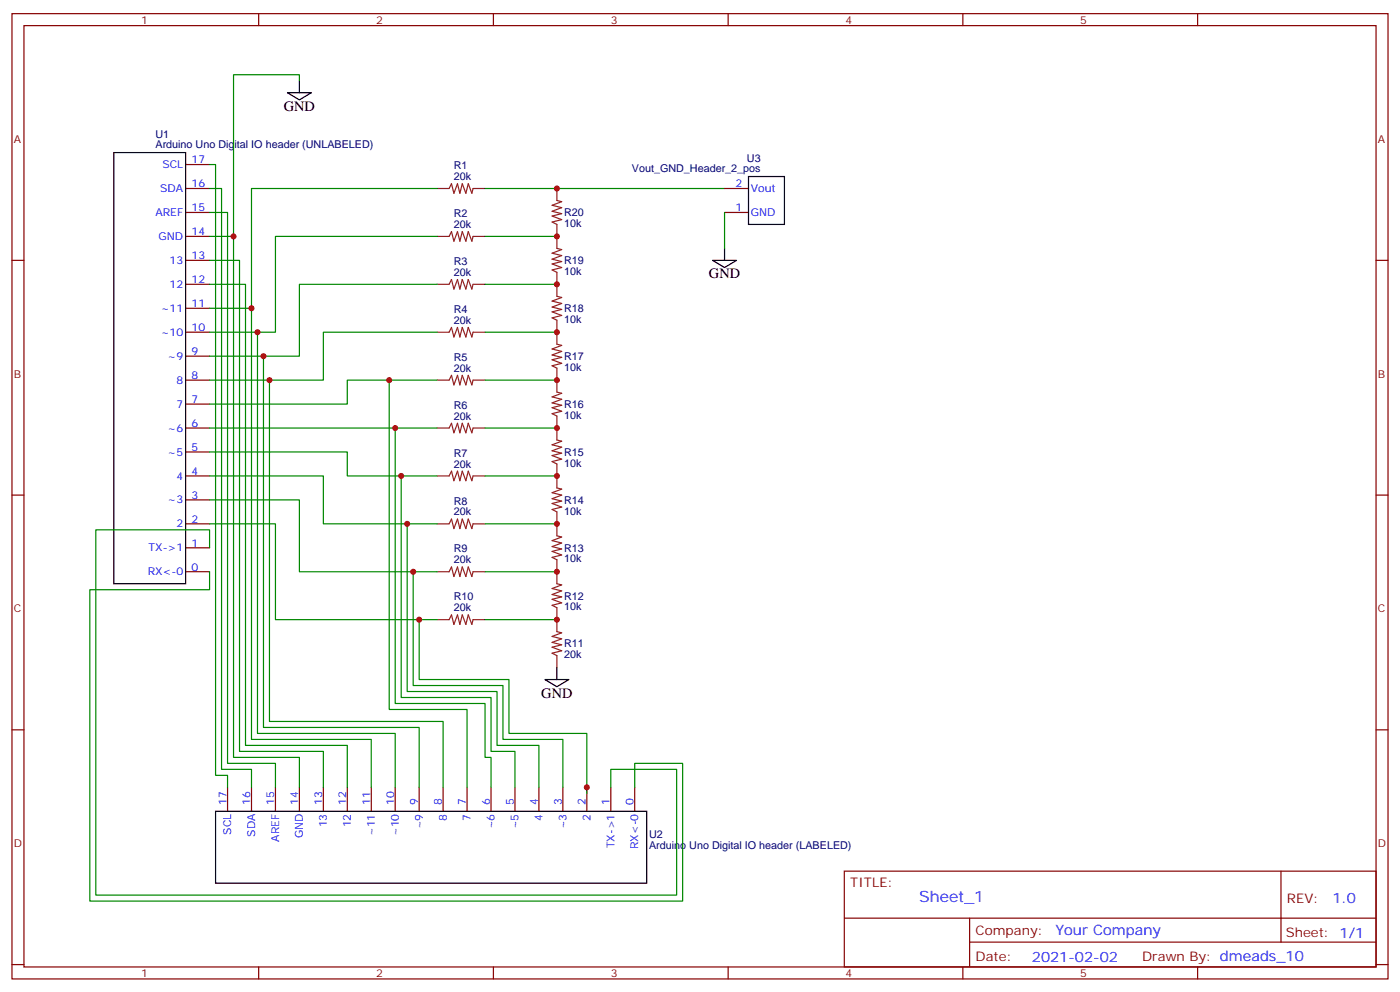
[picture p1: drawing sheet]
<svg xmlns="http://www.w3.org/2000/svg" width="412mm" height="292mm" viewBox="0 0 412 292" stroke-linecap="round" stroke-linejoin="round" font-family="sans-serif">
<g fill="none" stroke="#870000" stroke-width=".35">
<path d="M3.5 4h405.4v284.4h-405.4zM7.1 7.5h398.2v277.3h-398.2zM76.2 4v3.5M145.3 4v3.5M214.5 4v3.5M283.6 4v3.5M352.8 4v3.5M54.7 55.5h7M54.7 48.5h7M213.4 55.5h7.1M3.5 76.7h3.6M54.7 76.7h7"/>
<path d="M54.7 69.6h7M54.7 62.6h7M213.4 62.6h7.1M405.3 76.7h3.6M54.7 97.9h7M54.7 90.8h7M54.7 83.7h7M54.7 119h7M54.7 112h7M54.7 104.9h7M54.7 133.1h7M54.7 126.1h7"/>
<path d="M3.5 145.8h3.6M54.7 154.3h7M54.7 147.2h7M54.7 140.2h7M405.3 145.8h3.6M54.7 168.4h7M54.7 161.4h7M3.5 215h3.6M405.3 215h3.6M67 231.9v7.1M74.1 231.9v7.1M81.1 231.9v7.1"/>
<path d="M88.2 231.9v7.1M95.2 231.9v7.1M102.3 231.9v7.1M109.4 231.9v7.1M116.4 231.9v7.1M123.5 231.9v7.1M130.5 231.9v7.1M137.6 231.9v7.1M144.6 231.9v7.1M151.7 231.9v7.1M158.7 231.9v7.1M165.8 231.9v7.1"/>
<path d="M172.9 231.9v7.1M179.9 231.9v7.1M187 231.9v7.1M248.7 256.6h156.6v28.2h-156.6zM377.3 256.6v20.9M248.7 270.5h156.5M285.6 277.5h119.6M285.6 270.5v14.1M3.5 284.1h3.6M76.2 284.8v3.6M145.3 284.8v3.6M214.5 284.8v3.6"/>
<path d="M283.6 284.8v3.6M352.8 284.8v3.6M405.3 284.1h3.6"/>
</g>
<path d="M128.8 55.5h3.5l.7-1.4 .7 2.8 1.1-2.8 .7 2.8 .7-2.8 1 2.8 .7-2.8 1.1 2.8 .3-1.4h3.6M164 55.5v3.6l1.5 .3-2.9 1.1 2.9 .7-2.9 1 2.9 .7-2.9 .7 2.9 1.1-2.9 .7 1.4 .7v7.1l1.5 .3-2.9 1.1 2.9 .7-2.9 1 2.9 .7-2.9 .8 2.9 1-2.9 .7 1.4 .7v7.1l1.5 .3-2.9 1.1 2.9 .7-2.9 1.1 2.9 .7-2.9 .7 2.9 1-2.9 .7 1.4 .7v7.1l1.5 .3-2.9 1.1 2.9 .7-2.9 1.1 2.9 .7-2.9 .7 2.9 1-2.9 .7 1.4 .7v7.1l1.5 .4-2.9 1 2.9 .7-2.9 1.1 2.9 .7-2.9 .7 2.9 1-2.9 .7 1.4 .8v7l1.5 .4-2.9 1 2.9 .7-2.9 1.1 2.9 .7-2.9 .7 2.9 1.1-2.9 .7 1.4 .7v7l1.5 .4-2.9 1 2.9 .7-2.9 1.1 2.9 .7-2.9 .7 2.9 1.1-2.9 .7 1.4 .7v7l1.5 .4-2.9 1 2.9 .7-2.9 1.1 2.9 .7-2.9 .7 2.9 1.1-2.9 .7 1.4 .7v7l1.5 .4-2.9 1.1 2.9 .7-2.9 1 2.9 .7-2.9 .7 2.9 1.1-2.9 .7 1.4 .7v7.1l1.5 .3-2.9 1.1 2.9 .7-2.9 1 2.9 .7-2.9 .7 2.9 1.1-2.9 .7 1.4 .7v3.5M128.8 69.6h3.5l.7-1.4 .7 2.8 1.1-2.8 .7 2.8 .7-2.8 1 2.8 .7-2.8 1.1 2.8 .3-1.4h3.6M128.8 83.7h3.5l.7-1.4 .7 2.9 1.1-2.9 .7 2.9 .7-2.9 1 2.9 .7-2.9 1.1 2.9 .3-1.5h3.6M128.8 97.9h3.5l.7-1.5 .7 2.9 1.1-2.9 .7 2.9 .7-2.9 1 2.9 .7-2.9 1.1 2.9 .3-1.4h3.6M128.8 112h3.5l.7-1.4 .7 2.8 1.1-2.8 .7 2.8 .7-2.8 1 2.8 .7-2.8 1.1 2.8 .3-1.4h3.6M128.8 126.1h3.5l.7-1.4 .7 2.8 1.1-2.8 .7 2.8 .7-2.8 1 2.8 .7-2.8 1.1 2.8 .3-1.4h3.6M128.8 140.2h3.5l.7-1.4 .7 2.8 1.1-2.8 .7 2.8 .7-2.8 1 2.8 .7-2.8 1.1 2.8 .3-1.4h3.6M128.8 154.3h3.5l.7-1.4 .7 2.8 1.1-2.8 .7 2.8 .7-2.8 1 2.8 .7-2.8 1.1 2.8 .3-1.4h3.6M128.8 168.4h3.5l.7-1.4 .7 2.8 1.1-2.8 .7 2.8 .7-2.8 1 2.8 .7-2.8 1.1 2.8 .3-1.4h3.6M128.8 182.5h3.5l.7-1.4 .7 2.8 1.1-2.8 .7 2.8 .7-2.8 1 2.8 .7-2.8 1.1 2.8 .3-1.4h3.6" fill="none" stroke="#8c2424" stroke-width=".35"/>
<g fill="none" stroke="#008700" stroke-width=".35">
<path d="M88.2 23.8v-1.8h-19.4v47.6M61.7 48.5h1.8v179.9h3.5v3.5M61.7 55.5h3.6v171.1h8.8v5.3M128.8 55.5h-54.7v35.3h-12.4M142.9 55.5h70.5M61.7 62.6h5.3v162.3h14.1v7M61.7 69.6h7.1v153.5h19.4v8.8M61.7 76.7h8.9v144.6h24.6v10.6M128.8 69.6h-47.7v28.3h-19.4M142.9 69.6h21.1M213.4 62.6v10.6M61.7 83.7h10.6v135.9h30v12.3"/>
<path d="M74.1 90.8v127h35.3v14.1M75.8 97.9v118.1h40.6v15.9M128.8 97.9h-33.6v14.1h-33.5M128.8 83.7h-40.6v21.2h-26.5M142.9 83.7h21.1M142.9 97.9h21.1M77.6 104.9v109.4h45.9v17.6M79.4 112v100.5h51.1v19.4M114.7 112v97h22.9v22.9M128.8 112h-26.5v7h-40.6M142.9 112h21.1M61.7 133.1h40.6v7.1h26.5"/>
<path d="M61.7 126.1h67.1M116.4 126.1v81.1h26.5v15.9h1.7v8.8M142.9 126.1h21.1M61.7 154.3h19.4v28.2h47.7M61.7 147.2h26.5v21.2h40.6M61.7 140.2h33.5v14.1h33.6M118.2 140.2v65.3h26.4v15.8h7.1v10.6M119.9 154.3v49.4h26.5v15.9h12.3v12.3M142.9 140.2h21.1M142.9 154.3h21.1M61.7 161.4v-5.3h-33.5v107.6h171.1v-37.1h-19.4v5.3M61.7 168.4v5.3h-35.2v91.7h174.6v-40.5h-14.1v7"/>
<path d="M121.7 168.4v33.5h26.5v15.9h17.6v14.1M142.9 168.4h21.1M123.5 182.5v17.7h26.4v15.8h23v17.7M142.9 182.5h21.1"/>
</g>
<path d="M84.7 27.3h7l-3.5 2.1zM88.2 23.8v3.5M33.5 44.9h21.2v127h-21.2zM220.5 52h10.6v14.1h-10.6zM209.9 76.7h7.1l-3.6 2.1zM213.4 73.2v3.5M164 196.6v3.6M160.5 200.2h7.1l-3.6 2.1zM63.5 239h127v21.1h-127z" fill="none" stroke="#000" stroke-width=".35"/>
<g fill="#c00">
<circle cx="164" cy="69.6" r=".88"/>
<circle cx="164" cy="83.7" r=".88"/>
<circle cx="164" cy="97.9" r=".88"/>
<circle cx="164" cy="112" r=".88"/>
<circle cx="164" cy="126.1" r=".88"/>
<circle cx="164" cy="140.2" r=".88"/>
<circle cx="164" cy="154.3" r=".88"/>
<circle cx="164" cy="168.4" r=".88"/>
<circle cx="164" cy="182.5" r=".88"/>
<circle cx="74.1" cy="90.8" r=".88"/>
<circle cx="75.8" cy="97.9" r=".88"/>
<circle cx="77.6" cy="104.9" r=".88"/>
<circle cx="79.4" cy="112" r=".88"/>
<circle cx="123.5" cy="182.5" r=".88"/>
<circle cx="172.9" cy="231.9" r=".88"/>
<circle cx="121.7" cy="168.4" r=".88"/>
<circle cx="119.9" cy="154.3" r=".88"/>
<circle cx="118.2" cy="140.2" r=".88"/>
<circle cx="116.4" cy="126.1" r=".88"/>
<circle cx="114.7" cy="112" r=".88"/>
<circle cx="68.8" cy="69.6" r=".88"/>
<circle cx="164" cy="55.5" r=".88"/>
</g>
<text font-size="4.6" fill="#00f" x="270.8" y="265.6">Sheet_1</text>
<g font-size="4.2">
<text x="83.6" y="32.6">GND</text>
<text x="208.8" y="82">GND</text>
<text x="159.5" y="205.5">GND</text>
</g>
<g font-size="4.2" fill="#00f">
<text x="392.5" y="265.9">1.0</text>
<text x="310.9" y="275.4">Your Company</text>
<text x="304" y="283.2">2021-02-02</text>
</g>
<g font-size="3.9" fill="#800">
<text x="250.5" y="261.2">TITLE:</text>
<text x="379.1" y="265.9">REV:</text>
<text x="287.4" y="275.4">Company:</text>
<text x="378.7" y="276">Sheet: 1/1</text>
<text x="287.4" y="283.1">Date:</text>
<text x="336.4" y="283.2">Drawn By: dmeads_10</text>
</g>
<g font-size="3.2" fill="#800">
<text x="41.6" y="7">1</text>
<text x="110.8" y="7">2</text>
<text x="179.9" y="7">3</text>
<text x="249.1" y="7">4</text>
<text x="318.2" y="7">5</text>
<text x="4.1" y="42.1">A</text>
<text x="405.9" y="42.1">A</text>
<text x="4.1" y="111.3">B</text>
<text x="405.9" y="111.3">B</text>
<text x="4.1" y="180.4">C</text>
<text x="405.9" y="180.4">C</text>
<text x="4.1" y="249.6">D</text>
<text x="405.9" y="249.6">D</text>
<text x="41.6" y="287.8">1</text>
<text x="110.8" y="287.8">2</text>
<text x="179.9" y="287.8">3</text>
<text x="249.1" y="287.8">4</text>
<text x="318.2" y="287.8">5</text>
</g>
<g font-size="3.2" fill="#000080">
<text x="45.8" y="40.6">U1</text>
<text x="45.8" y="43.7">Arduino Uno Digital IO header (UNLABELED)</text>
<text x="220" y="47.7">U3</text>
<text x="133.7" y="53.1">20k</text>
<text x="133.7" y="49.8">R1</text>
<text x="186.1" y="50.7">Vout_GND_Header_2_pos</text>
<text x="133.7" y="63.9">R2</text>
<text x="166.2" y="63.7">R20</text>
<text x="133.7" y="67.2">20k</text>
<text x="166.2" y="66.9">10k</text>
<text x="166.2" y="77.8">R19</text>
<text x="133.7" y="81.3">20k</text>
<text x="133.7" y="78.1">R3</text>
<text x="166.2" y="81">10k</text>
<text x="133.7" y="95.4">20k</text>
<text x="133.7" y="92.2">R4</text>
<text x="166.2" y="95.1">10k</text>
<text x="166.2" y="91.9">R18</text>
<text x="133.7" y="106.3">R5</text>
<text x="166.2" y="106">R17</text>
<text x="133.7" y="109.5">20k</text>
<text x="166.2" y="109.2">10k</text>
<text x="133.7" y="123.6">20k</text>
<text x="133.7" y="120.4">R6</text>
<text x="166.2" y="123.3">10k</text>
<text x="166.2" y="120.2">R16</text>
<text x="133.7" y="137.7">20k</text>
<text x="133.7" y="134.5">R7</text>
<text x="166.2" y="137.4">10k</text>
<text x="166.2" y="134.3">R15</text>
<text x="133.7" y="148.6">R8</text>
<text x="166.2" y="148.4">R14</text>
<text x="133.7" y="151.8">20k</text>
<text x="166.2" y="151.6">10k</text>
<text x="133.7" y="165.9">20k</text>
<text x="133.7" y="162.7">R9</text>
<text x="166.2" y="165.7">10k</text>
<text x="166.2" y="162.5">R13</text>
<text x="133.7" y="176.8">R10</text>
<text x="166.2" y="179.8">10k</text>
<text x="166.2" y="176.6">R12</text>
<text x="133.7" y="180.1">20k</text>
<text x="166.2" y="190.7">R11</text>
<text x="166.2" y="193.9">20k</text>
<text x="191.2" y="250">Arduino Uno Digital IO header (LABELED)</text>
<text x="191.2" y="246.9">U2</text>
</g>
<g font-size="3.2" fill="#00f">
<text x="47.8" y="49.5">SCL</text>
<text x="56.4" y="48.1">17</text>
<text x="47.2" y="56.6">SDA</text>
<text x="56.4" y="55.2">16</text>
<text x="216.7" y="55.2">2</text>
<text x="221.2" y="56.6">Vout</text>
<text x="45.8" y="63.6">AREF</text>
<text x="56.4" y="62.2">15</text>
<text x="216.7" y="62.2">1</text>
<text x="221.2" y="63.6">GND</text>
<text x="46.7" y="70.7">GND</text>
<text x="56.4" y="69.3">14</text>
<text x="49.9" y="77.8">13</text>
<text x="56.4" y="76.3">13</text>
<text x="56.4" y="83.4">12</text>
<text x="49.9" y="84.8">12</text>
<text x="47.3" y="91.9">~11</text>
<text x="56.4" y="90.5">11</text>
<text x="47.3" y="98.9">~10</text>
<text x="56.4" y="97.5">10</text>
<text x="49.4" y="106">~9</text>
<text x="56.4" y="104.6">9</text>
<text x="52" y="113">8</text>
<text x="56.4" y="111.6">8</text>
<text x="56.4" y="118.7">7</text>
<text x="52" y="120.1">7</text>
<text x="56.4" y="125.7">6</text>
<text x="49.4" y="127.1">~6</text>
<text x="49.4" y="134.2">~5</text>
<text x="56.4" y="132.8">5</text>
<text x="52" y="141.3">4</text>
<text x="56.4" y="139.8">4</text>
<text x="49.4" y="148.3">~3</text>
<text x="56.4" y="146.9">3</text>
<text x="52" y="155.4">2</text>
<text x="56.4" y="154">2</text>
<text x="56.4" y="161">1</text>
<text x="43.8" y="162.4">TX-&gt;1</text>
<text x="43.5" y="169.5">RX&lt;-0</text>
<text x="56.4" y="168.1">0</text>
<text x="66.7" y="237.2" transform="rotate(-90 66.7 237.2)">17</text>
<text x="73.7" y="237.2" transform="rotate(-90 73.7 237.2)">16</text>
<text x="80.8" y="237.2" transform="rotate(-90 80.8 237.2)">15</text>
<text x="87.8" y="237.2" transform="rotate(-90 87.8 237.2)">14</text>
<text x="94.9" y="237.2" transform="rotate(-90 94.9 237.2)">13</text>
<text x="102" y="237.2" transform="rotate(-90 102 237.2)">12</text>
<text x="109" y="237.2" transform="rotate(-90 109 237.2)">11</text>
<text x="116.1" y="237.2" transform="rotate(-90 116.1 237.2)">10</text>
<text x="123.1" y="237.2" transform="rotate(-90 123.1 237.2)">9</text>
<text x="130.2" y="237.2" transform="rotate(-90 130.2 237.2)">8</text>
<text x="137.2" y="237.2" transform="rotate(-90 137.2 237.2)">7</text>
<text x="144.3" y="237.2" transform="rotate(-90 144.3 237.2)">6</text>
<text x="151.3" y="237.2" transform="rotate(-90 151.3 237.2)">5</text>
<text x="158.4" y="237.2" transform="rotate(-90 158.4 237.2)">4</text>
<text x="165.5" y="237.2" transform="rotate(-90 165.5 237.2)">3</text>
<text x="172.5" y="237.2" transform="rotate(-90 172.5 237.2)">2</text>
<text x="179.6" y="237.2" transform="rotate(-90 179.6 237.2)">1</text>
<text x="186.6" y="237.2" transform="rotate(-90 186.6 237.2)">0</text>
<text x="68.1" y="245.8" transform="rotate(-90 68.1 245.8)">SCL</text>
<text x="96.3" y="243.7" transform="rotate(-90 96.3 243.7)">13</text>
<text x="103.4" y="243.7" transform="rotate(-90 103.4 243.7)">12</text>
<text x="124.5" y="244.3" transform="rotate(-90 124.5 244.3)">~9</text>
<text x="131.6" y="241.7" transform="rotate(-90 131.6 241.7)">8</text>
<text x="138.6" y="241.7" transform="rotate(-90 138.6 241.7)">7</text>
<text x="145.7" y="244.3" transform="rotate(-90 145.7 244.3)">~6</text>
<text x="152.8" y="244.3" transform="rotate(-90 152.8 244.3)">~5</text>
<text x="159.8" y="241.7" transform="rotate(-90 159.8 241.7)">4</text>
<text x="166.9" y="244.3" transform="rotate(-90 166.9 244.3)">~3</text>
<text x="173.9" y="241.7" transform="rotate(-90 173.9 241.7)">2</text>
<text x="75.1" y="246.5" transform="rotate(-90 75.1 246.5)">SDA</text>
<text x="82.2" y="247.9" transform="rotate(-90 82.2 247.9)">AREF</text>
<text x="89.3" y="247" transform="rotate(-90 89.3 247)">GND</text>
<text x="110.4" y="246.3" transform="rotate(-90 110.4 246.3)">~11</text>
<text x="117.5" y="246.3" transform="rotate(-90 117.5 246.3)">~10</text>
<text x="181" y="249.9" transform="rotate(-90 181 249.9)">TX-&gt;1</text>
<text x="188" y="250.1" transform="rotate(-90 188 250.1)">RX&lt;-0</text>
</g>
</svg>
